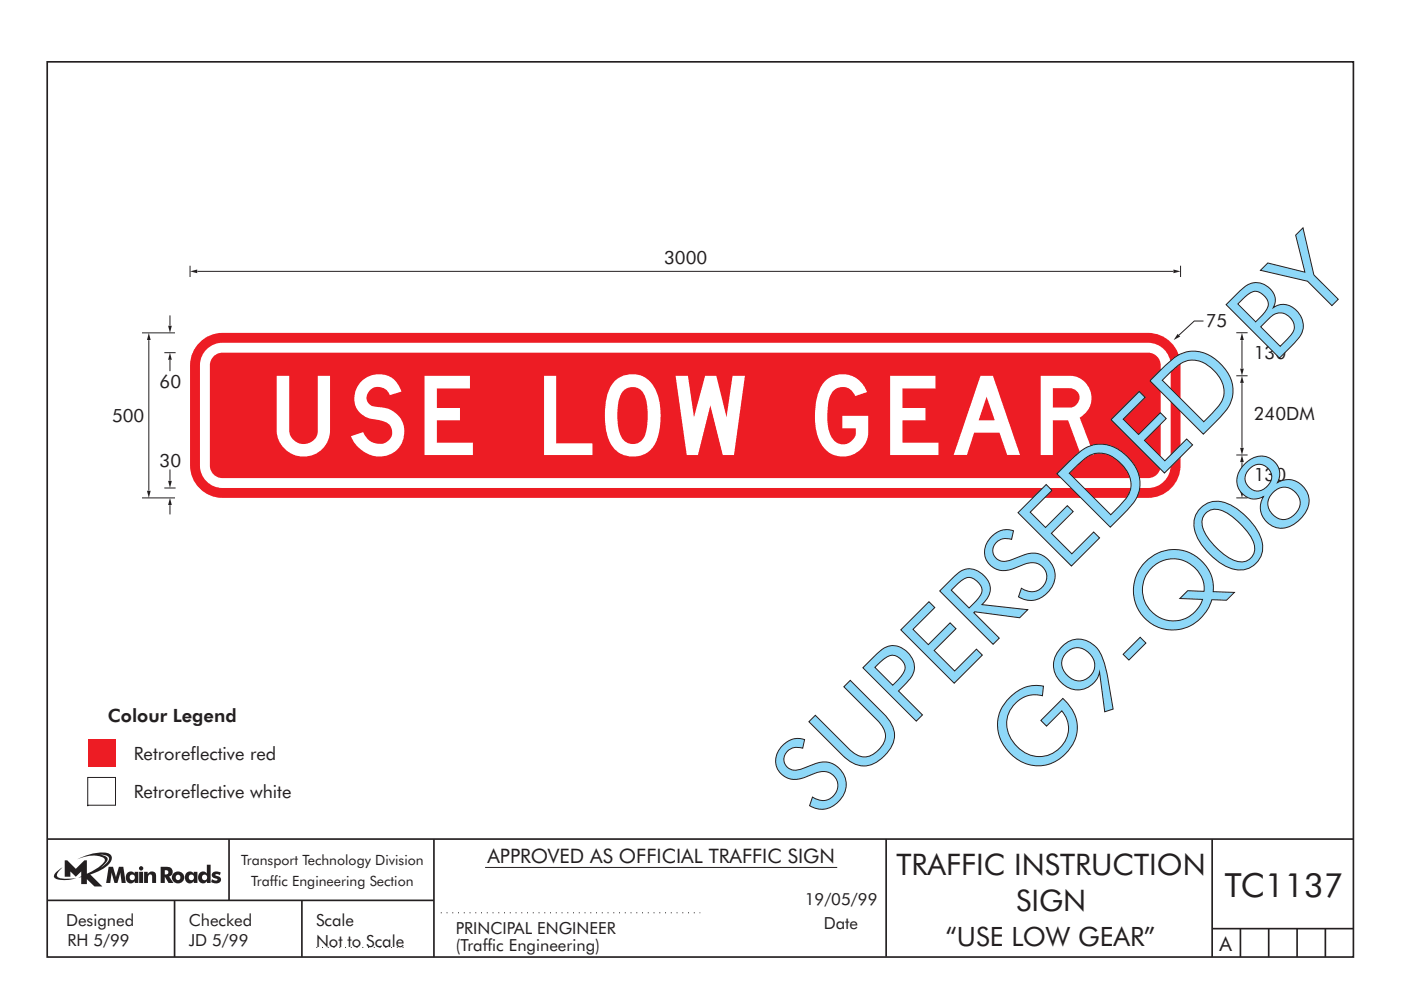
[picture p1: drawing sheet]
<svg xmlns="http://www.w3.org/2000/svg" width="297mm" height="210mm" viewBox="0 0 297 210" stroke-linecap="round" stroke-linejoin="round" font-family="sans-serif">
<path d="M18.6 156.7h5.9v5.9h-5.9z" fill="#ed1c24"/>
<path d="M18.6 164.9v5.9h5.9v-5.9z" fill-rule="evenodd" fill="#fff" stroke="#231f20" stroke-width=".21"/>
<path d="M44.1 73.8a4.7 4.7 0 0 1 3.1-1.1h196.2a4.8 4.8 0 0 1 4.8 4.8v21.2a4.8 4.8 0 0 1-4.8 4.8h-196.2a4.8 4.8 0 0 1-4.8-4.8v-21.2a4.8 4.8 0 0 1 1.7-3.7zM45.1 75.8a2.67 2.67 0 0 1 2.1-1h196.2a2.68 2.68 0 0 1 2.7 2.7v21.2a2.68 2.68 0 0 1-2.7 2.7h-196.2a2.68 2.68 0 0 1-2.7-2.7v-21.2l.1-.6zM42.7 72.3a6.8 6.8 0 0 1 4.5-1.7h196.2a6.9 6.9 0 0 1 6.9 6.9v21.2a6.9 6.9 0 0 1-6.9 6.9h-196.2a6.9 6.9 0 0 1-6.9-6.9v-21.2a6.9 6.9 0 0 1 2.4-5.2z" fill-rule="evenodd" fill="#ed1c24"/>
<path d="M41.8 57.6h207" fill="none" stroke="#231f20" stroke-width=".21"/>
<g fill="#231f20">
<path d="M248.8 57.2l1.5 .4-1.5 .3z"/>
<path d="M40.3 57.6l1.5-.4v.7z"/>
</g>
<path d="M40.3 56.4v2.4M36 76.3v2.4" fill="none" stroke="#231f20" stroke-width=".21"/>
<path d="M36 74.8l.4 1.5h-.8z" fill="#231f20"/>
<path d="M31.6 72.1v32" fill="none" stroke="#231f20" stroke-width=".21"/>
<g fill="#231f20">
<path d="M31.6 70.6l.3 1.5h-.7z"/>
<path d="M31.2 104.1h.7l-.3 1.5z"/>
</g>
<path d="M36 107.1v2" fill="none" stroke="#231f20" stroke-width=".21"/>
<path d="M36 105.6l.4 1.5h-.8z" fill="#231f20"/>
<path d="M36 99.6v2.4" fill="none" stroke="#231f20" stroke-width=".21"/>
<path d="M35.6 102h.8l-.4 1.5z" fill="#231f20"/>
<path d="M36 66.9v2.2" fill="none" stroke="#231f20" stroke-width=".21"/>
<path d="M35.6 69.1h.8l-.4 1.5z" fill="#231f20"/>
<path d="M30.1 70.6h7M34.8 74.8h2.4M263.3 98v6.1M30.1 105.6h7M34.8 103.5h2.4" fill="none" stroke="#231f20" stroke-width=".21"/>
<g fill="#231f20">
<path d="M263.3 96.5l.4 1.5h-.8z"/>
<path d="M262.9 104.1h.8l-.4 1.5z"/>
</g>
<path d="M263.3 72.1v6.1" fill="none" stroke="#231f20" stroke-width=".21"/>
<g fill="#231f20">
<path d="M263.3 70.6l.4 1.5h-.8z"/>
<path d="M262.9 78.2h.8l-.4 1.5z"/>
</g>
<path d="M263.3 81.2v13.8" fill="none" stroke="#231f20" stroke-width=".21"/>
<g fill="#231f20">
<path d="M263.3 79.7l.4 1.5h-.8z"/>
<path d="M262.9 95h.8l-.4 1.5z"/>
</g>
<path d="M255.2 68.1h-2l-3.2 3M262.1 79.7h2.4M262.1 70.6h2.4M262.1 96.5h2.4M262.1 105.6h2.4" fill="none" stroke="#231f20" stroke-width=".21"/>
<path d="M249.7 70.8l.5 .6-1.4 .7z" fill="#231f20"/>
<path d="M250.3 56.4v2.4" fill="none" stroke="#231f20" stroke-width=".21"/>
<path d="M10 13.1h276.9v189.9h-276.9zM10 178h277M187.9 177.9v25M257 178v25M10 191h82M37 191v12M64 191v12M257 197h30M263 197v6M269 197v6M275 197v6M281 197v6" fill="none" stroke="#231f20" stroke-width=".35"/>
<path d="M67.1 201h19.4" fill="none" stroke="#231f20" stroke-width=".21" stroke-dasharray=".2 1" stroke-linecap="butt"/>
<path d="M21.2 181.2l.9 .1 1 .5a1.34 1.34 0 0 1-.8 1.5l-1 .8 .6-.5a1.69 1.69 0 0 0 .9-1.6l-.8-.5zM13.7 182.5v3.5h1.2v-1.2l1.2 1.2 1.1-1.2v1.1l-.6 .3 .6-.2v1.5h1.2v-1l1.6 1.5h1.7l-2.6-2.5a8 8 0 0 0 4.4-2.8 1.14 1.14 0 0 0-.7-1.8 10.5 10.5 0 0 0-6.5 1.4 6.5 6.5 0 0 1 5.8-.2l.1 .2a4.3 4.3 0 0 1-2.6 2.5l-1.2 .5v-2.8h-.5l-1.8 1.8-1.8-1.8zM12 184.9a.84 .84 0 0 0-.1 1.5l2.2 .3 2-.4a7.8 7.8 0 0 1-3.7-.2l-.3-.2a1.49 1.49 0 0 1 .7-1.5l.5-.4zM34.9 184.6l.7 .2v.5l-.7 .2zM34.1 183.8v3.5h.8v-1.4l.8 1.4h1.1l-1-1.4a1.09 1.09 0 0 0 .7-1.4 1.09 1.09 0 0 0-1.4-.7zM36.5 186.1a1.3 1.3 0 0 0 2.6 0 1.3 1.3 0 0 0-2.6 0zM37.2 186.1a.54 .54 0 0 1 1 0 .54 .54 0 0 1-1 0zM39.6 185.1a1.29 1.29 0 0 0-.4 1.4 1.29 1.29 0 0 0 1.3 .8l.6-.4v.4h.8v-2.4h-.8v.4l-.3-.3a1.07 1.07 0 0 0-1.2 .1zM40 186.1a.58 .58 0 0 1 1.1 0 .58 .58 0 0 1-1.1 0zM43.9 183.4v1.9a1.04 1.04 0 0 0-1.3-.4 1.04 1.04 0 0 0-.6 1.2 1.05 1.05 0 0 0 .6 1.2 1.05 1.05 0 0 0 1.3-.4v.4h.8v-3.9zM42.8 186.1a.58 .58 0 0 1 1.1 0 .58 .58 0 0 1-1.1 0zM45.1 185.1a.78 .78 0 0 0-.1 .9 .78 .78 0 0 0 .9 .4l.2 .2-.3 .2-.9-.4-.1 .7 .2 .1a1.11 1.11 0 0 0 1.2 .1 1.11 1.11 0 0 0 .6-1l-.3-.3-.8-.4 .2-.2 .7 .2 .2-.5-.9-.3zM23 183.8l-.5 3.5h.9l.3-2.3 .6 2.3h.6l.6-2.3 .3 2.3h.9l-.6-3.5h-.9l-.6 2.3-.6-2.3zM27.1 185.1a1.29 1.29 0 0 0-.4 1.4 1.29 1.29 0 0 0 1.3 .8l.6-.4v.4h.7v-2.4h-.7v.4l-.4-.3a1.07 1.07 0 0 0-1.1 .1zM27.4 186.1a.6 .6 0 0 1 1.2 0 .6 .6 0 0 1-1.2 0zM29.5 184.9v2.4h.8v-2.4zM29.5 184.2a.46 .46 0 0 0 .9 0 .46 .46 0 0 0-.9 0zM30.6 184.9v2.4h.8a1.83 1.83 0 0 1 .2-1.8h.5l.1 .2 .1 1.6h.8a3.5 3.5 0 0 0-.2-2.2l-.7-.3a.96 .96 0 0 0-.9 .6v-.5z" fill-rule="evenodd" fill="#231f20"/>
<path d="M48.6 178v13M92 178v25" fill="none" stroke="#231f20" stroke-width=".35"/>
<path d="M93.5 193.6h55" fill="none" stroke="#231f20" stroke-width=".21" stroke-dasharray=".2 1" stroke-linecap="butt"/>
<path d="M102.9 184h74.6" fill="none" stroke="#231f20" stroke-width=".21"/>
<g font-size="22.4" fill="#8ed8f8">
<text x="218.9" y="166.2" transform="rotate(-45 218.9 166.2)">G9-Q08</text>
<text x="173.4" y="173.8" transform="rotate(-45 173.4 173.8)">SUPERSEDED BY</text>
</g>
<text font-size="16.8" fill="#fff" x="58.7" y="96.5">USE LOW GEAR</text>
<text font-size="7.1" fill="#231f20" x="259.7" y="190.3">TC1137</text>
<g font-size="6.3" fill="#231f20">
<text x="190.1" y="185.6">TRAFFIC INSTRUCTION</text>
<text x="215.4" y="193.2">SIGN</text>
</g>
<text font-size="5.6" fill="#231f20" x="200.4" y="200.6">“USE LOW GEAR”</text>
<g font-size="4.2" fill="#231f20">
<text x="103.3" y="183">APPROVED AS OFFICIAL TRAFFIC SIGN</text>
<text x="258.6" y="201.6">A</text>
</g>
<g font-size="3.9" fill="#231f20">
<text x="140.8" y="55.9">3000</text>
<text x="255.6" y="69.3">75</text>
<text x="265.8" y="76.1">130</text>
<text x="33.8" y="82.4">60</text>
<text x="23.8" y="89.5">500</text>
<text x="265.8" y="89.1">240DM</text>
<text x="33.8" y="99">30</text>
<text x="265.8" y="102">130</text>
<text x="22.8" y="153.2">Colour Legend</text>
<text x="28.4" y="161.1">Retroreflective red</text>
<text x="28.4" y="169.3">Retroreflective white</text>
</g>
<g font-size="3.5" fill="#231f20">
<text x="14" y="196.4">Designed</text>
<text x="40" y="196.4">Checked</text>
<text x="67" y="196.4">Scale</text>
<text x="170.6" y="192">19/05/99</text>
<text x="174.7" y="197">Date</text>
<text x="14.3" y="200.6">RH 5/99</text>
<text x="40" y="200.6">JD 5/99</text>
<text x="67" y="200.8">Not to Scale</text>
<text x="96.6" y="198">PRINCIPAL ENGINEER</text>
<text x="96.6" y="201.7">(Traffic Engineering)</text>
</g>
<g font-size="3" fill="#231f20">
<text x="51.1" y="183.5">Transport Technology Division</text>
<text x="53.2" y="187.9">Traffic Engineering Section</text>
</g>
</svg>
